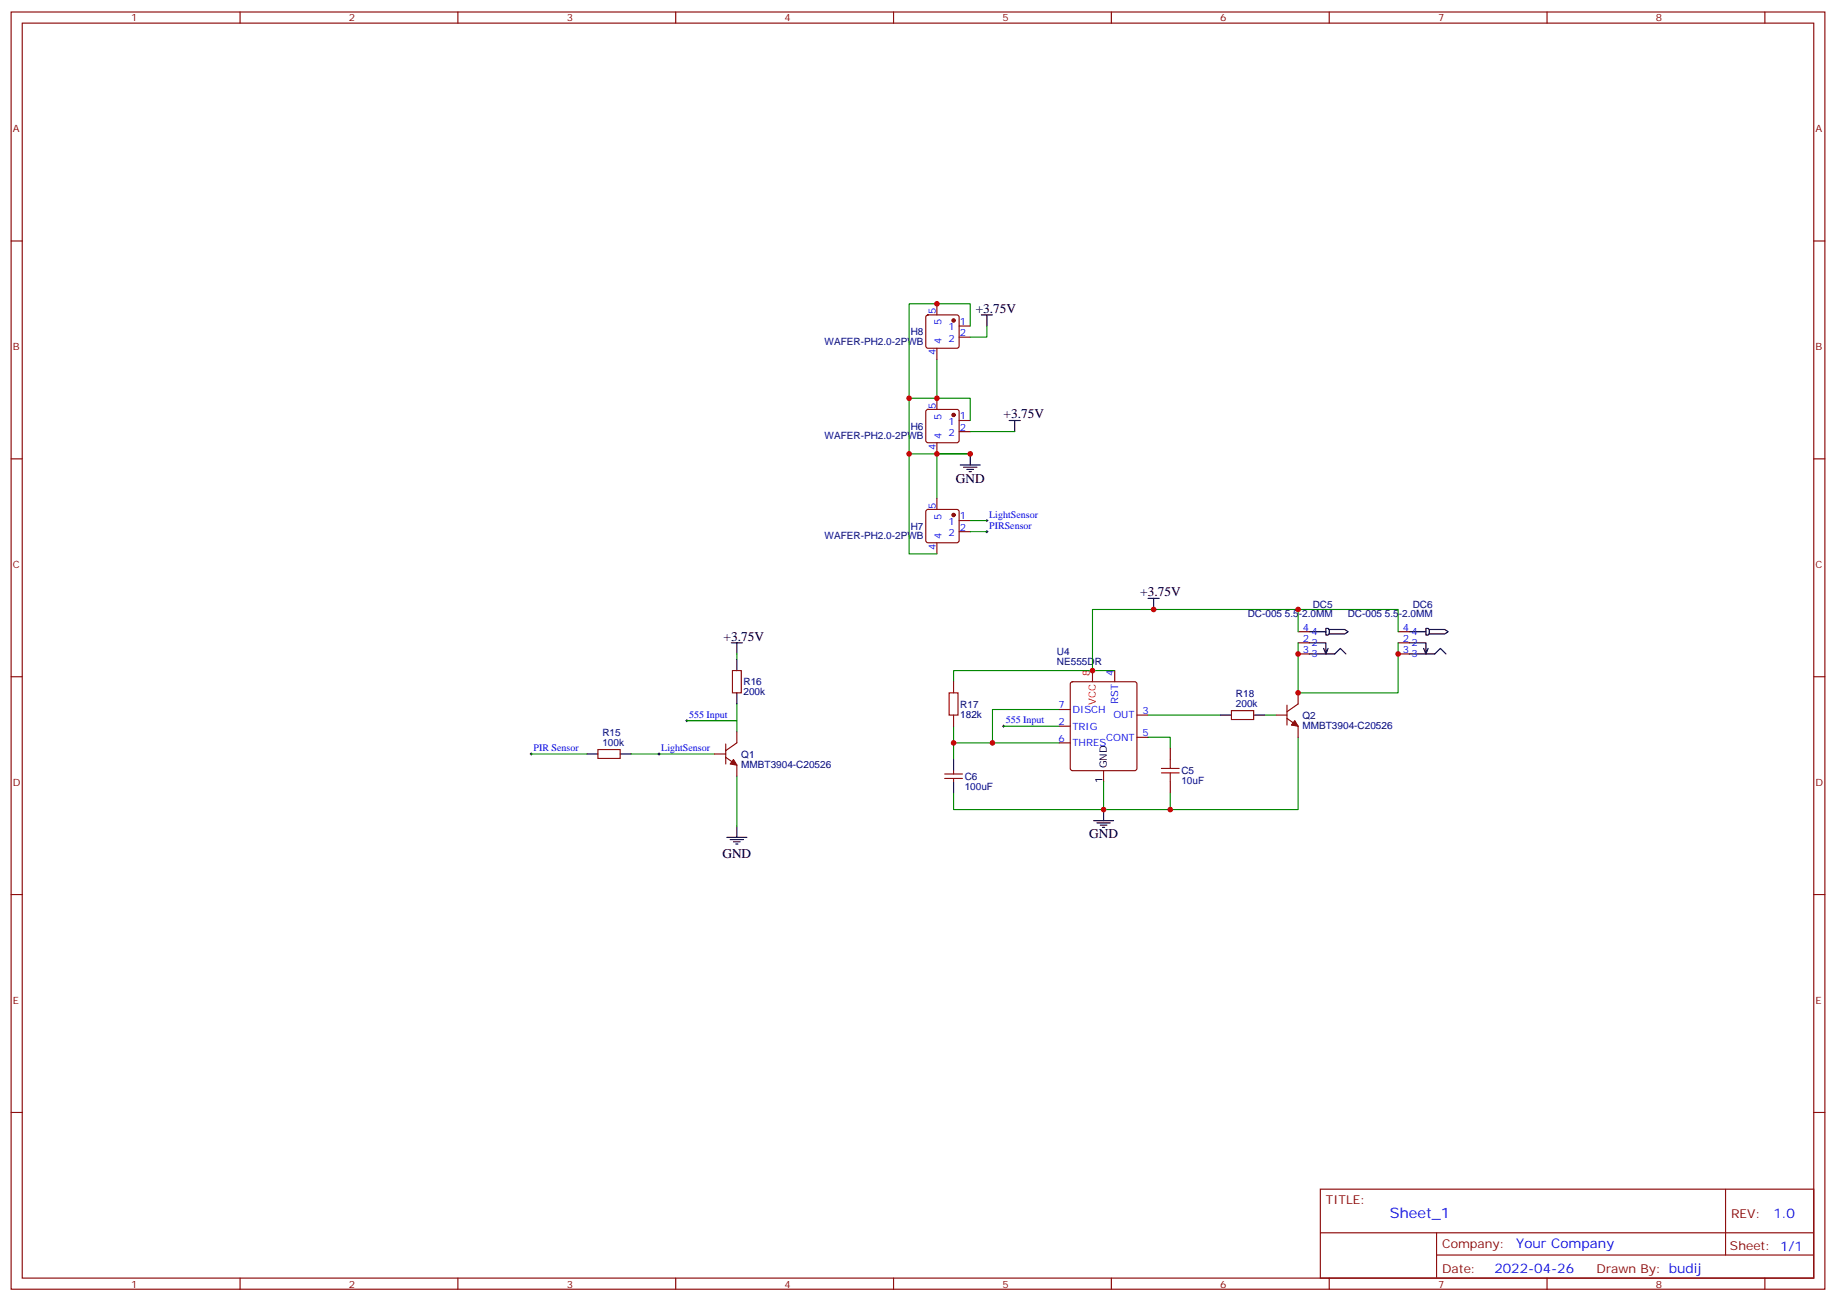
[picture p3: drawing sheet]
<svg xmlns="http://www.w3.org/2000/svg" width="583mm" height="413mm" viewBox="0 0 583 413" stroke-linecap="round" stroke-linejoin="round" font-family="sans-serif">
<g fill="none" stroke="#870000" stroke-width=".35">
<path d="M3.5 3.8h575.8v405.4h-575.8zM7.1 7.3h568.6v398.3h-568.6zM76.2 3.8v3.5M145.3 3.8v3.5M214.5 3.8v3.5M283.6 3.8v3.5M352.8 3.8v3.5M421.9 3.8v3.5M491.1 3.8v3.5M560.2 3.8v3.5M3.5 76.5h3.6M575.7 76.5h3.6"/>
<path d="M297.4 96.4v3.5M294.1 100.1l.5-.2h9.1l.5 .2 .2 .5v9.2l-.2 .5-.5 .2h-9.1l-.5-.2-.2-.5v-9.2zM297.4 110.5v3.6M304.4 103.5h3.6M304.4 107h3.6M294.1 130.1l.5-.2h9.1l.5 .2 .2 .5v9.2l-.2 .5-.5 .2h-9.1l-.5-.2-.2-.5v-9.2zM297.4 126.4v3.5M304.4 133.5h3.6M304.4 137h3.6M3.5 145.6h3.6M297.4 140.5v3.5M297.4 158.2v3.5"/>
<path d="M575.7 145.6h3.6M294.1 161.9l.5-.2h9.1l.5 .2 .2 .5v9.2l-.2 .5-.5 .2h-9.1l-.5-.3-.2-.4v-9.2zM297.4 172.3v3.5M304.4 165.2h3.6M304.4 168.7h3.6M3.5 214.8h3.6M232.5 212.8h2.8v7.1h-2.8zM302.7 216.4v3.5M340 216.6l.4-.2h19.8l.5 .2 .2 .5v26.8l-.2 .5-.5 .2h-19.8l-.5-.3-.2-.4v-26.8zM346.8 212.8v3.6M353.8 212.8v3.6M412 207.5h3.6"/>
<path d="M412 200.5h3.6M412 204h3.6M412 219.9v3.5l-3.5 2.5M443.8 207.5h3.5M443.8 200.5h3.5M443.8 204h3.5M575.7 214.8h3.6M189.8 237.9h7v2.8h-7zM226.8 239.3h3.6M230.4 236.1v6.4M233.9 232.2v3.6l-3.5 2.4M302.7 226.9v3.6"/>
<path d="M336.2 225.2h3.5M336.2 235.8h3.5M336.2 230.5h3.5M360.9 234h3.5M360.9 226.9h3.5M371.5 237.5v3.6M390.9 225.5h7v2.9h-7zM405 226.9h3.5M408.5 228l3.5 2.5v3.5M408.5 223.8v6.3M230.4 240.3l3.5 2.5v3.5M299.9 247.1h5.6"/>
<path d="M299.9 245.6h5.6M302.7 244.6v1M302.7 247.1v1M350.3 244.6v3.5M371.5 248.1v3.5M3.5 283.9h3.6M575.7 283.9h3.6M3.5 353.1h3.6M575.7 353.1h3.6M419.1 377.4h156.6v28.2h-156.6zM547.7 377.4v20.9M419.1 391.2h156.5"/>
<path d="M456 398.3h119.6M456 391.2v14.2M76.2 405.6v3.6M145.3 405.6v3.6M214.5 405.6v3.6M283.6 405.6v3.6M352.8 405.6v3.6M421.9 405.6v3.6M491.1 405.6v3.6M560.2 405.6v3.6"/>
</g>
<path d="M312.9 168.7h.7M312.9 165.2h.7M313.3 164.9v.7M313.3 168.4v.7M168.3 239.3h.7M168.6 238.9v.7M208.8 239.3h.7M209.2 238.9v.7M217.7 228.7h.7M218 228.4v.7M318.2 230.5h.7M318.6 230.1v.7" fill="none" stroke="#000" stroke-width=".32"/>
<g fill="none" stroke="#000" stroke-width=".35">
<path d="M311.5 99.9h3.5M313.3 99.9v3.6M320.3 133.5h3.5M322.1 133.5v3.5M304.8 147.6h6.3M305.9 148.3h4.2M306.9 149h2.1M307.6 149.7h.7M308 144v3.6M364.4 189.9h3.5M366.2 189.9v3.5M421.9 199.8h5l1 .7-1 .7h-5z"/>
<path d="M421.9 199.8l-.3-.4h-.7v2.1h.7l.3-.3M453.7 199.8h4.9l1.1 .7-1.1 .7h-4.9zM453.7 199.8l-.4-.4h-.7v2.1h.7l.4-.3M232.1 204h3.6M233.9 204v3.5M233.9 209.3v3.5M233.9 219.9v3.5M415.6 207.5h8.1l1.7-1.7 1.8 1.7M415.6 204h5.3v3.5l.7-1.7M415.6 200.5h5.3M420.2 205.8l.7 1.7M447.3 207.5h8.1l1.8-1.7 1.8 1.7"/>
<path d="M447.3 204h5.3v3.5l.7-1.7M447.3 200.5h5.3M451.9 205.8l.7 1.7M186.3 239.3h3.5M196.8 239.3h3.6M387.3 226.9h3.6M397.9 226.9h3.6M302.7 241.1v3.5M302.7 248.1v3.5M350.3 256.9v3.6M230.7 265.7h6.4M231.8 266.5h4.2"/>
<path d="M232.8 267.2h2.1M233.5 267.9h.7M233.9 262.2v3.5M347.1 260.5h6.4M348.2 261.2h4.2M349.2 261.9h2.2M350 262.6h.7"/>
</g>
<g fill="none" stroke="#008700" stroke-width=".35">
<path d="M297.4 114.1v12.3h-8.8v17.6h19.4h-10.6v14.2M308 103.5v-7.1h-19.4v30M313.3 103.5v3.5h-5.3M297.4 126.4h10.6v7.1M308 137h14.1M288.6 144v31.8h8.8M308 168.7h5.3M308 165.2h5.3M412 193.4h31.8v7.1M233.9 207.5v1.8M353.8 212.8h-51.1v3.6M412 204v15.9h31.8v-15.9"/>
<path d="M412 200.5v-7.1h-65.2v19.4M168.6 239.3h17.7M200.4 239.3h26.4M233.9 223.4v5.3h-15.9h15.9v3.5M302.7 230.5v10.6M302.7 235.8h33.5M318.6 230.5h17.6M336.2 225.2h-21.2v10.6M364.4 234h7.1v3.5M364.4 226.9h22.9M401.5 226.9h3.5M412 234v22.9h-40.5"/>
<path d="M233.9 246.3v15.9M350.3 248.1v8.8h-47.6v-5.3M371.5 251.6v5.3h-21.2"/>
</g>
<path d="M301.3 219.9h2.8v7h-2.8zM368.7 245.3h5.6M368.7 243.9h5.6M371.5 241.1v2.8M371.5 245.3v2.8" fill="none" stroke="#a10000" stroke-width=".35"/>
<g fill="#870000" stroke="#870000" stroke-width=".35">
<path d="M232.8 241.1l1.1 1.7-2.1-.3z"/>
<path d="M411 228.7l1 1.8-2.1-.4z"/>
<circle cx="302.7" cy="131.7" r=".53"/>
<circle cx="302.7" cy="163.4" r=".53"/>
<circle cx="302.7" cy="101.7" r=".53"/>
</g>
<g fill="#c00">
<circle cx="302.7" cy="235.8" r=".88"/>
<circle cx="315" cy="235.8" r=".88"/>
<circle cx="350.3" cy="256.9" r=".88"/>
<circle cx="346.8" cy="212.8" r=".88"/>
<circle cx="297.4" cy="144" r=".88"/>
<circle cx="308" cy="144" r=".88"/>
<circle cx="288.6" cy="144" r=".88"/>
<circle cx="297.4" cy="126.4" r=".88"/>
<circle cx="288.6" cy="126.4" r=".88"/>
<circle cx="297.4" cy="96.4" r=".88"/>
<circle cx="371.5" cy="256.9" r=".88"/>
<circle cx="412" cy="207.5" r=".88"/>
<circle cx="366.2" cy="193.4" r=".88"/>
<circle cx="443.8" cy="207.5" r=".88"/>
<circle cx="412" cy="219.9" r=".88"/>
<circle cx="412" cy="193.4" r=".88"/>
</g>
<text font-size="4.6" fill="#00f" x="441.2" y="386.4">Sheet_1</text>
<g font-size="4.2">
<text x="309.7" y="99.2">+3.75V</text>
<text x="318.6" y="132.8">+3.75V</text>
<text x="303.4" y="153.2">GND</text>
<text x="361.9" y="189.2">+3.75V</text>
<text x="229.7" y="203.3">+3.75V</text>
<text x="345.7" y="266.1">GND</text>
<text x="229.3" y="272.4">GND</text>
</g>
<g font-size="4.2" fill="#00f">
<text x="562.9" y="386.7">1.0</text>
<text x="481.3" y="396.2">Your Company</text>
<text x="474.4" y="404">2022-04-26</text>
</g>
<g font-size="3.9" fill="#800">
<text x="420.9" y="382">TITLE:</text>
<text x="549.5" y="386.7">REV:</text>
<text x="457.8" y="396.2">Company:</text>
<text x="549.1" y="396.8">Sheet: 1/1</text>
<text x="457.8" y="403.9">Date:</text>
<text x="506.8" y="403.9">Drawn By: budij</text>
</g>
<g font-size="3.2" fill="#800">
<text x="41.6" y="6.8">1</text>
<text x="110.8" y="6.8">2</text>
<text x="179.9" y="6.8">3</text>
<text x="249.1" y="6.8">4</text>
<text x="318.2" y="6.8">5</text>
<text x="387.3" y="6.8">6</text>
<text x="456.5" y="6.8">7</text>
<text x="525.6" y="6.8">8</text>
<text x="4.1" y="41.9">A</text>
<text x="576.3" y="41.9">A</text>
<text x="4.1" y="111.1">B</text>
<text x="576.3" y="111.1">B</text>
<text x="4.1" y="180.2">C</text>
<text x="576.3" y="180.2">C</text>
<text x="4.1" y="249.3">D</text>
<text x="576.3" y="249.3">D</text>
<text x="4.1" y="318.5">E</text>
<text x="576.3" y="318.5">E</text>
<text x="41.6" y="408.6">1</text>
<text x="110.8" y="408.6">2</text>
<text x="179.9" y="408.6">3</text>
<text x="249.1" y="408.6">4</text>
<text x="318.2" y="408.6">5</text>
<text x="387.3" y="408.6">6</text>
<text x="456.5" y="408.6">7</text>
<text x="525.6" y="408.6">8</text>
</g>
<g font-size="3.2" fill="#00f">
<text x="297" y="99.8" transform="rotate(-90 297 99.8)">5</text>
<text x="298.8" y="103.3" transform="rotate(-90 298.8 103.3)">5</text>
<text x="301.1" y="104.9">1</text>
<text x="304.6" y="103.1">1</text>
<text x="304.6" y="106.6">2</text>
<text x="297" y="112.7" transform="rotate(-90 297 112.7)">4</text>
<text x="298.8" y="109.2" transform="rotate(-90 298.8 109.2)">4</text>
<text x="301.1" y="108.4">2</text>
<text x="297" y="129.8" transform="rotate(-90 297 129.8)">5</text>
<text x="298.8" y="133.2" transform="rotate(-90 298.8 133.2)">5</text>
<text x="301.1" y="134.9">1</text>
<text x="304.6" y="133.1">1</text>
<text x="304.6" y="136.6">2</text>
<text x="297" y="142.7" transform="rotate(-90 297 142.7)">4</text>
<text x="298.8" y="139.2" transform="rotate(-90 298.8 139.2)">4</text>
<text x="301.1" y="138.4">2</text>
<text x="297" y="161.5" transform="rotate(-90 297 161.5)">5</text>
<text x="298.8" y="165" transform="rotate(-90 298.8 165)">5</text>
<text x="301.1" y="166.6">1</text>
<text x="304.6" y="164.9">1</text>
<text x="314" y="167.9">PIRSensor</text>
<text x="314" y="164.3">LightSensor</text>
<text x="298.8" y="171" transform="rotate(-90 298.8 171)">4</text>
<text x="301.1" y="170.1">2</text>
<text x="304.6" y="168.4">2</text>
<text x="297" y="174.5" transform="rotate(-90 297 174.5)">4</text>
<text x="413.6" y="200.1">4</text>
<text x="413.6" y="203.7">2</text>
<text x="416.3" y="201.5">4</text>
<text x="445.3" y="200.1">4</text>
<text x="445.3" y="203.7">2</text>
<text x="448" y="201.5">4</text>
<text x="413.6" y="207.2">3</text>
<text x="416.3" y="208.6">3</text>
<text x="416.3" y="205.1">2</text>
<text x="445.3" y="207.2">3</text>
<text x="448" y="208.6">3</text>
<text x="448" y="205.1">2</text>
<text x="353.5" y="214.6" transform="rotate(-90 353.5 214.6)">4</text>
<text x="218.7" y="227.8">555 Input</text>
<text x="335.9" y="224.8">7</text>
<text x="340.4" y="226.2">DISCH</text>
<text x="354.9" y="223.4" transform="rotate(-90 354.9 223.4)">RST</text>
<text x="362.7" y="226.6">3</text>
<text x="319.3" y="229.6">555 Input</text>
<text x="335.9" y="230.1">2</text>
<text x="340.4" y="231.5">TRIG</text>
<text x="353.4" y="228">OUT</text>
<text x="362.7" y="233.6">5</text>
<text x="169.3" y="238.4">PIR Sensor</text>
<text x="209.9" y="238.4">LightSensor</text>
<text x="335.9" y="235.4">6</text>
<text x="340.4" y="236.8">THRES</text>
<text x="351.1" y="235.1">CONT</text>
</g>
<g font-size="3.2" fill="#000080">
<text x="289.1" y="106.4">H8</text>
<text x="261.8" y="109.4">WAFER-PH2.0-2PWB</text>
<text x="289.1" y="136.4">H6</text>
<text x="261.8" y="139.3">WAFER-PH2.0-2PWB</text>
<text x="261.8" y="171.1">WAFER-PH2.0-2PWB</text>
<text x="289.1" y="168.1">H7</text>
<text x="396" y="196">DC-005 5.5-2.0MM</text>
<text x="416.7" y="193">DC5</text>
<text x="427.8" y="196">DC-005 5.5-2.0MM</text>
<text x="448.4" y="193">DC6</text>
<text x="335.5" y="207.9">U4</text>
<text x="335.5" y="211.1">NE555DR</text>
<text x="236" y="220.7">200k</text>
<text x="236" y="217.5">R16</text>
<text x="392.3" y="221.2">R18</text>
<text x="304.8" y="227.7">182k</text>
<text x="304.8" y="224.6">R17</text>
<text x="392.3" y="224.5">200k</text>
<text x="191.2" y="233.6">R15</text>
<text x="413.5" y="231.3">MMBT3904-C20526</text>
<text x="413.5" y="228.1">Q2</text>
<text x="191.2" y="236.8">100k</text>
<text x="235.3" y="243.6">MMBT3904-C20526</text>
<text x="235.3" y="240.4">Q1</text>
<text x="375" y="245.7">C5</text>
<text x="306.2" y="250.7">100uF</text>
<text x="306.2" y="247.5">C6</text>
<text x="375" y="248.9">10uF</text>
</g>
<g font-size="3.2" fill="#f00">
<text x="346" y="214.5" transform="rotate(-90 346 214.5)">8</text>
<text x="347.8" y="223.7" transform="rotate(-90 347.8 223.7)">VCC</text>
</g>
<g font-size="3.2">
<text x="351.4" y="243.9" transform="rotate(-90 351.4 243.9)">GND</text>
<text x="350" y="248.4" transform="rotate(-90 350 248.4)">1</text>
</g>
</svg>
